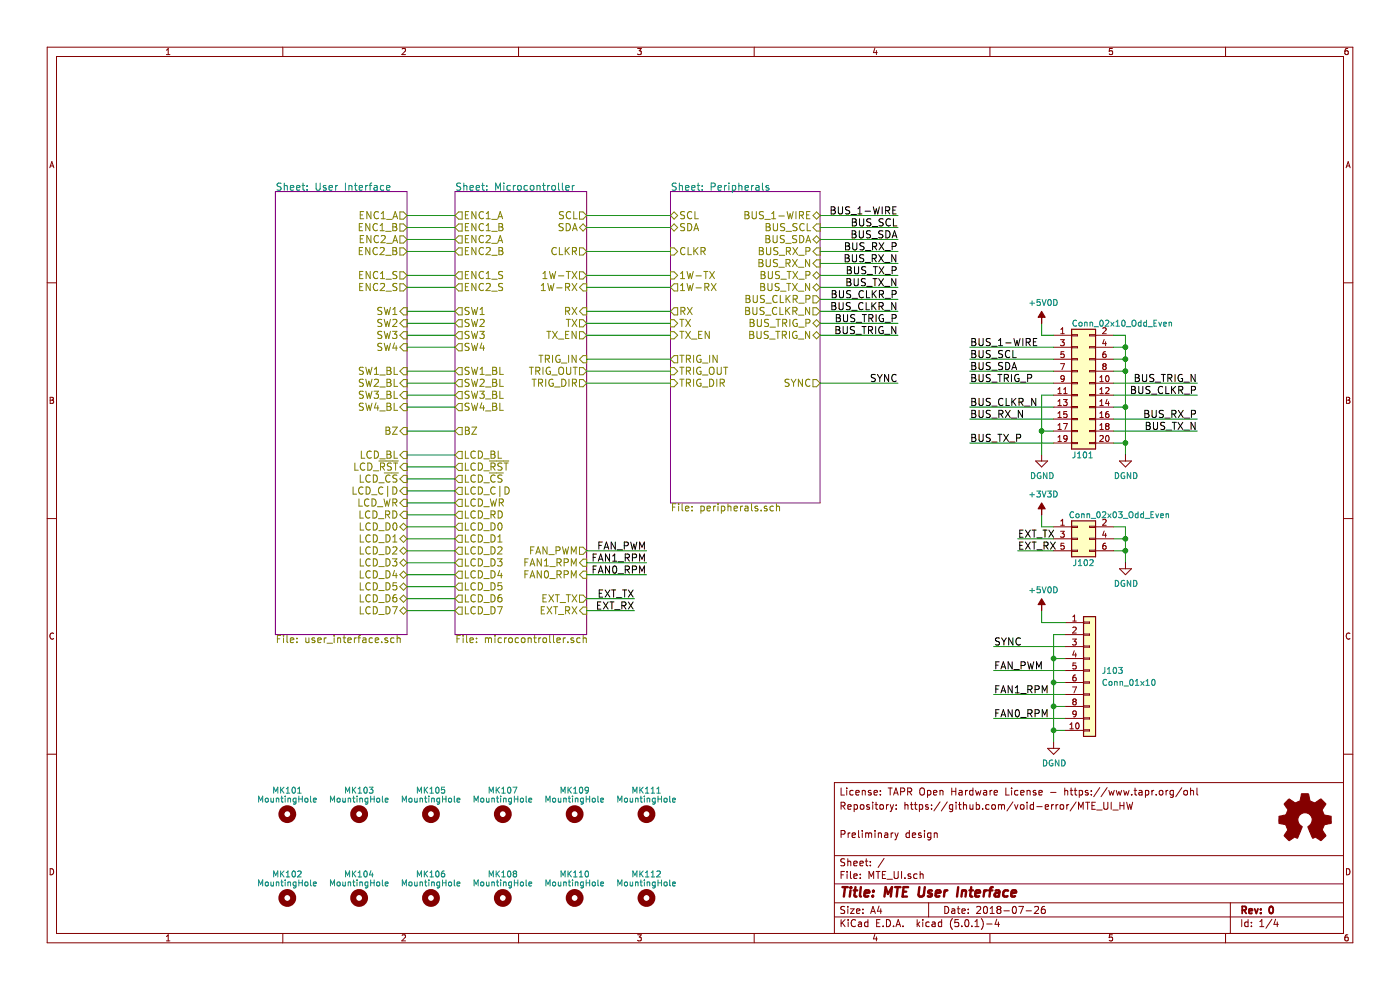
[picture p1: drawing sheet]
EESchema Schematic File Version 4
LIBS:MTE_UI-cache
EELAYER 26 0
EELAYER END
$Descr A4 11693 8268
encoding utf-8
Sheet 1 4
Title "MTE User Interface"
Date "2018-07-26"
Rev "0"
Comp ""
Comment1 "Preliminary design"
Comment2 ""
Comment3 "Repository: https://github.com/void-error/MTE_UI_HW"
Comment4 "License: TAPR Open Hardware License - https://www.tapr.org/ohl"
$EndDescr
$Sheet
S 2300 1600 1100 3700
U 5A14D271
F0 "User Interface" 60
F1 "user_interface.sch" 60
F2 "LCD_D7" B R 3400 5100 60 
F3 "LCD_D6" B R 3400 5000 60 
F4 "LCD_D5" B R 3400 4900 60 
F5 "LCD_D4" B R 3400 4800 60 
F6 "LCD_D3" B R 3400 4700 60 
F7 "LCD_D2" B R 3400 4600 60 
F8 "LCD_D1" B R 3400 4500 60 
F9 "LCD_D0" B R 3400 4400 60 
F10 "LCD_RD" I R 3400 4300 60 
F11 "LCD_WR" I R 3400 4200 60 
F12 "LCD_C|D" I R 3400 4100 60 
F13 "LCD_~CS~" I R 3400 4000 60 
F14 "BZ" I R 3400 3600 60 
F15 "LCD_~RST~" I R 3400 3900 60 
F16 "LCD_BL" I R 3400 3800 60 
F17 "SW1_BL" I R 3400 3100 60 
F18 "SW3_BL" I R 3400 3300 60 
F19 "SW2_BL" I R 3400 3200 60 
F20 "SW4_BL" I R 3400 3400 60 
F21 "SW2" I R 3400 2700 60 
F22 "SW4" I R 3400 2900 60 
F23 "SW1" I R 3400 2600 60 
F24 "SW3" I R 3400 2800 60 
F25 "ENC1_A" O R 3400 1800 60 
F26 "ENC1_B" O R 3400 1900 60 
F27 "ENC2_A" O R 3400 2000 60 
F28 "ENC2_B" O R 3400 2100 60 
F29 "ENC1_S" O R 3400 2300 60 
F30 "ENC2_S" O R 3400 2400 60 
$EndSheet
$Comp
L Mechanical:MountingHole MK101
U 1 1
P 2400 6800
F 0 "MK101" H 2400 7000 50  0000 C CNN
F 1 "MountingHole" H 2400 6925 50  0000 C CNN
F 2 "MountingHole:MountingHole_3.2mm_M3" H 2400 6800 50  0001 C CNN
F 3 "" H 2400 6800 50  0001 C CNN
	1    2400 6800
	1    0    0    -1  
$EndComp
$Comp
L Mechanical:MountingHole MK102
U 1 1
P 2400 7500
F 0 "MK102" H 2400 7700 50  0000 C CNN
F 1 "MountingHole" H 2400 7625 50  0000 C CNN
F 2 "MountingHole:MountingHole_3.2mm_M3" H 2400 7500 50  0001 C CNN
F 3 "" H 2400 7500 50  0001 C CNN
	1    2400 7500
	1    0    0    -1  
$EndComp
$Comp
L Mechanical:MountingHole MK104
U 1 1
P 3000 7500
F 0 "MK104" H 3000 7700 50  0000 C CNN
F 1 "MountingHole" H 3000 7625 50  0000 C CNN
F 2 "MountingHole:MountingHole_3.2mm_M3" H 3000 7500 50  0001 C CNN
F 3 "" H 3000 7500 50  0001 C CNN
	1    3000 7500
	1    0    0    -1  
$EndComp
$Comp
L Mechanical:MountingHole MK103
U 1 1
P 3000 6800
F 0 "MK103" H 3000 7000 50  0000 C CNN
F 1 "MountingHole" H 3000 6925 50  0000 C CNN
F 2 "MountingHole:MountingHole_3.2mm_M3" H 3000 6800 50  0001 C CNN
F 3 "" H 3000 6800 50  0001 C CNN
	1    3000 6800
	1    0    0    -1  
$EndComp
$Comp
L Mechanical:MountingHole MK105
U 1 1
P 3600 6800
F 0 "MK105" H 3600 7000 50  0000 C CNN
F 1 "MountingHole" H 3600 6925 50  0000 C CNN
F 2 "MountingHole:MountingHole_3.2mm_M3" H 3600 6800 50  0001 C CNN
F 3 "" H 3600 6800 50  0001 C CNN
	1    3600 6800
	1    0    0    -1  
$EndComp
$Comp
L Mechanical:MountingHole MK106
U 1 1
P 3600 7500
F 0 "MK106" H 3600 7700 50  0000 C CNN
F 1 "MountingHole" H 3600 7625 50  0000 C CNN
F 2 "MountingHole:MountingHole_3.2mm_M3" H 3600 7500 50  0001 C CNN
F 3 "" H 3600 7500 50  0001 C CNN
	1    3600 7500
	1    0    0    -1  
$EndComp
$Comp
L Mechanical:MountingHole MK108
U 1 1
P 4200 7500
F 0 "MK108" H 4200 7700 50  0000 C CNN
F 1 "MountingHole" H 4200 7625 50  0000 C CNN
F 2 "MountingHole:MountingHole_3.2mm_M3" H 4200 7500 50  0001 C CNN
F 3 "" H 4200 7500 50  0001 C CNN
	1    4200 7500
	1    0    0    -1  
$EndComp
$Comp
L Mechanical:MountingHole MK107
U 1 1
P 4200 6800
F 0 "MK107" H 4200 7000 50  0000 C CNN
F 1 "MountingHole" H 4200 6925 50  0000 C CNN
F 2 "MountingHole:MountingHole_3.2mm_M3" H 4200 6800 50  0001 C CNN
F 3 "" H 4200 6800 50  0001 C CNN
	1    4200 6800
	1    0    0    -1  
$EndComp
$Comp
L Graphic:Logo_Open_Hardware_Small LOGO101
U 1 1
P 10900 6850
F 0 "LOGO101" H 10900 7125 50  0001 C CNN
F 1 "Logo_Open_Hardware_Small" H 10900 6625 50  0001 C CNN
F 2 "Symbol:OSHW-Symbol_8.9x8mm_Copper" H 10900 6850 50  0001 C CNN
F 3 "" H 10900 6850 50  0001 C CNN
	1    10900 6850
	1    0    0    -1  
$EndComp
$Sheet
S 5600 1600 1250 2600
U 5A1344D3
F0 "Peripherals" 60
F1 "peripherals.sch" 60
F2 "BUS_1-WIRE" B R 6850 1800 60 
F3 "BUS_CLKR_P" O R 6850 2500 60 
F4 "BUS_CLKR_N" O R 6850 2600 60 
F5 "CLKR" I L 5600 2100 60 
F6 "RX" O L 5600 2600 60 
F7 "TX" I L 5600 2700 60 
F8 "1W-RX" O L 5600 2400 60 
F9 "1W-TX" I L 5600 2300 60 
F10 "BUS_RX_N" I R 6850 2200 60 
F11 "BUS_RX_P" I R 6850 2100 60 
F12 "BUS_TX_P" B R 6850 2300 60 
F13 "BUS_TX_N" B R 6850 2400 60 
F14 "TX_EN" I L 5600 2800 60 
F15 "BUS_SDA" B R 6850 2000 60 
F16 "BUS_SCL" I R 6850 1900 60 
F17 "SYNC" O R 6850 3200 60 
F18 "BUS_TRIG_N" B R 6850 2800 60 
F19 "BUS_TRIG_P" B R 6850 2700 60 
F20 "TRIG_OUT" I L 5600 3100 60 
F21 "TRIG_IN" O L 5600 3000 60 
F22 "TRIG_DIR" I L 5600 3200 60 
F23 "SDA" B L 5600 1900 60 
F24 "SCL" B L 5600 1800 60 
$EndSheet
Text Label 7500 1800 2    60   ~ 0
BUS_1-WIRE
Text Label 7500 1900 2    60   ~ 0
BUS_SCL
Text Label 7500 2000 2    60   ~ 0
BUS_SDA
Text Label 7500 2100 2    60   ~ 0
BUS_RX_P
Text Label 7500 2200 2    60   ~ 0
BUS_RX_N
Text Label 7500 2600 2    60   ~ 0
BUS_CLKR_N
Text Label 7500 2500 2    60   ~ 0
BUS_CLKR_P
Text Label 7500 2700 2    60   ~ 0
BUS_TRIG_P
Text Label 7500 2800 2    60   ~ 0
BUS_TRIG_N
$Comp
L Mechanical:MountingHole MK109
U 1 1
P 4800 6800
F 0 "MK109" H 4800 7000 50  0000 C CNN
F 1 "MountingHole" H 4800 6925 50  0000 C CNN
F 2 "MountingHole:MountingHole_3.2mm_M3" H 4800 6800 50  0001 C CNN
F 3 "" H 4800 6800 50  0001 C CNN
	1    4800 6800
	1    0    0    -1  
$EndComp
$Comp
L Mechanical:MountingHole MK110
U 1 1
P 4800 7500
F 0 "MK110" H 4800 7700 50  0000 C CNN
F 1 "MountingHole" H 4800 7625 50  0000 C CNN
F 2 "MountingHole:MountingHole_3.2mm_M3" H 4800 7500 50  0001 C CNN
F 3 "" H 4800 7500 50  0001 C CNN
	1    4800 7500
	1    0    0    -1  
$EndComp
$Comp
L Mechanical:MountingHole MK112
U 1 1
P 5400 7500
F 0 "MK112" H 5400 7700 50  0000 C CNN
F 1 "MountingHole" H 5400 7625 50  0000 C CNN
F 2 "MountingHole:MountingHole_3.2mm_M3" H 5400 7500 50  0001 C CNN
F 3 "" H 5400 7500 50  0001 C CNN
	1    5400 7500
	1    0    0    -1  
$EndComp
$Comp
L Mechanical:MountingHole MK111
U 1 1
P 5400 6800
F 0 "MK111" H 5400 7000 50  0000 C CNN
F 1 "MountingHole" H 5400 6925 50  0000 C CNN
F 2 "MountingHole:MountingHole_3.2mm_M3" H 5400 6800 50  0001 C CNN
F 3 "" H 5400 6800 50  0001 C CNN
	1    5400 6800
	1    0    0    -1  
$EndComp
$Sheet
S 3800 1600 1100 3700
U 5B544916
F0 "Microcontroller" 60
F1 "microcontroller.sch" 60
F2 "EXT_RX" I R 4900 5100 60 
F3 "EXT_TX" O R 4900 5000 60 
F4 "CLKR" O R 4900 2100 60 
F5 "1W-TX" O R 4900 2300 60 
F6 "1W-RX" I R 4900 2400 60 
F7 "RX" I R 4900 2600 60 
F8 "TX" O R 4900 2700 60 
F9 "FAN_PWM" O R 4900 4600 60 
F10 "TX_EN" O R 4900 2800 60 
F11 "SW1_BL" O L 3800 3100 60 
F12 "SW2_BL" O L 3800 3200 60 
F13 "SW3_BL" O L 3800 3300 60 
F14 "SW4_BL" O L 3800 3400 60 
F15 "LCD_BL" O L 3800 3800 60 
F16 "LCD_C|D" O L 3800 4100 60 
F17 "LCD_D4" O L 3800 4800 60 
F18 "LCD_D5" O L 3800 4900 60 
F19 "LCD_D6" O L 3800 5000 60 
F20 "LCD_D7" O L 3800 5100 60 
F21 "LCD_RD" O L 3800 4300 60 
F22 "LCD_WR" O L 3800 4200 60 
F23 "BZ" O L 3800 3600 60 
F24 "LCD_~CS~" O L 3800 4000 60 
F25 "LCD_D0" O L 3800 4400 60 
F26 "LCD_D1" O L 3800 4500 60 
F27 "LCD_D2" O L 3800 4600 60 
F28 "LCD_D3" O L 3800 4700 60 
F29 "ENC1_A" O L 3800 1800 60 
F30 "ENC1_B" O L 3800 1900 60 
F31 "ENC2_A" O L 3800 2000 60 
F32 "ENC2_B" O L 3800 2100 60 
F33 "ENC1_S" O L 3800 2300 60 
F34 "ENC2_S" O L 3800 2400 60 
F35 "SW1" O L 3800 2600 60 
F36 "SW2" O L 3800 2700 60 
F37 "SW3" O L 3800 2800 60 
F38 "SW4" O L 3800 2900 60 
F39 "LCD_~RST~" O L 3800 3900 60 
F40 "FAN1_RPM" I R 4900 4700 60 
F41 "FAN0_RPM" I R 4900 4800 60 
F42 "TRIG_IN" I R 4900 3000 60 
F43 "TRIG_OUT" O R 4900 3100 60 
F44 "TRIG_DIR" O R 4900 3200 60 
F45 "SCL" O R 4900 1800 60 
F46 "SDA" B R 4900 1900 60 
$EndSheet
Text Label 7500 2300 2    60   ~ 0
BUS_TX_P
Text Label 7500 2400 2    60   ~ 0
BUS_TX_N
Text Label 8500 4600 0    60   ~ 0
EXT_RX
Text Label 8500 4500 0    60   ~ 0
EXT_TX
Text Label 5300 5100 2    60   ~ 0
EXT_RX
Text Label 5300 5000 2    60   ~ 0
EXT_TX
Text Label 5400 4600 2    60   ~ 0
FAN_PWM
Text Label 5400 4800 2    60   ~ 0
FAN0_RPM
Text Label 5400 4700 2    60   ~ 0
FAN1_RPM
Text Label 8300 5600 0    60   ~ 0
FAN_PWM
Text Label 8300 6000 0    60   ~ 0
FAN0_RPM
Text Label 8300 5800 0    60   ~ 0
FAN1_RPM
Wire Wire Line
	8900 6000 8300 6000
Wire Wire Line
	8900 5800 8300 5800
Wire Wire Line
	8300 5600 8900 5600
Wire Wire Line
	4900 3200 5600 3200
Wire Wire Line
	5600 3100 4900 3100
Wire Wire Line
	4900 3000 5600 3000
Wire Wire Line
	4900 4800 5400 4800
Wire Wire Line
	4900 4700 5400 4700
Wire Wire Line
	5400 4600 4900 4600
Wire Wire Line
	4900 5100 5300 5100
Wire Wire Line
	4900 5000 5300 5000
Wire Wire Line
	5600 2800 4900 2800
Wire Wire Line
	4900 2700 5600 2700
Wire Wire Line
	5600 2600 4900 2600
Wire Wire Line
	4900 2400 5600 2400
Wire Wire Line
	5600 2300 4900 2300
Wire Wire Line
	4900 2100 5600 2100
Wire Wire Line
	3400 5100 3800 5100
Wire Wire Line
	3800 5000 3400 5000
Wire Wire Line
	3400 3600 3800 3600
Wire Wire Line
	3800 4900 3400 4900
Wire Wire Line
	3400 4800 3800 4800
Wire Wire Line
	3800 4700 3400 4700
Wire Wire Line
	3400 4600 3800 4600
Wire Wire Line
	3800 4500 3400 4500
Wire Wire Line
	3400 4400 3800 4400
Wire Wire Line
	3800 4300 3400 4300
Wire Wire Line
	3400 4200 3800 4200
Wire Wire Line
	3800 4100 3400 4100
Wire Wire Line
	3400 4000 3800 4000
Wire Wire Line
	3800 3900 3400 3900
Wire Wire Line
	3400 3800 3800 3800
Wire Wire Line
	3800 3400 3400 3400
Wire Wire Line
	3400 3300 3800 3300
Wire Wire Line
	3800 3200 3400 3200
Wire Wire Line
	3400 3100 3800 3100
Wire Wire Line
	3800 2900 3400 2900
Wire Wire Line
	3400 2800 3800 2800
Wire Wire Line
	3800 2700 3400 2700
Wire Wire Line
	3400 2600 3800 2600
Wire Wire Line
	3800 2400 3400 2400
Wire Wire Line
	3400 2300 3800 2300
Wire Wire Line
	3800 2100 3400 2100
Wire Wire Line
	3400 2000 3800 2000
Wire Wire Line
	3800 1900 3400 1900
Wire Wire Line
	3400 1800 3800 1800
Wire Wire Line
	6850 2400 7500 2400
Wire Wire Line
	6850 2300 7500 2300
Wire Wire Line
	6850 2800 7500 2800
Wire Wire Line
	6850 2700 7500 2700
Wire Wire Line
	6850 2600 7500 2600
Wire Wire Line
	6850 2500 7500 2500
Wire Wire Line
	6850 2200 7500 2200
Wire Wire Line
	6850 2100 7500 2100
Wire Wire Line
	6850 2000 7500 2000
Wire Wire Line
	6850 1900 7500 1900
Wire Wire Line
	6850 1800 7500 1800
Wire Wire Line
	8800 4600 8500 4600
Connection ~ 8800 5700
Wire Wire Line
	8800 5700 8900 5700
Connection ~ 8800 5900
Wire Wire Line
	8800 5900 8900 5900
Connection ~ 8800 6100
Wire Wire Line
	8800 6100 8900 6100
Connection ~ 8800 5500
Wire Wire Line
	8900 5300 8800 5300
Wire Wire Line
	8800 5300 8800 5500
Wire Wire Line
	8900 5500 8800 5500
Wire Wire Line
	8800 4500 8500 4500
Connection ~ 9400 4500
Wire Wire Line
	9300 4400 9400 4400
Connection ~ 9400 4600
Wire Wire Line
	9300 4500 9400 4500
Wire Wire Line
	9400 4400 9400 4500
Wire Wire Line
	9400 4600 9300 4600
Wire Wire Line
	8700 4300 8700 4400
Wire Wire Line
	8700 4400 8800 4400
Text Label 8300 5400 0    60   ~ 0
SYNC
Wire Wire Line
	8700 5200 8700 5100
Wire Wire Line
	8900 5400 8300 5400
Wire Wire Line
	8800 5700 8800 5900
Wire Wire Line
	8800 5900 8800 6100
Wire Wire Line
	8800 6100 8800 6200
Wire Wire Line
	8800 5500 8800 5700
Wire Wire Line
	9400 4500 9400 4600
Wire Wire Line
	9400 4600 9400 4700
$Comp
L Connector_Generic:Conn_02x10_Odd_Even J101
U 1 1
P 9000 3200
F 0 "J101" H 8950 2600 50  0000 L CNN
F 1 "Conn_02x10_Odd_Even" H 8950 3700 50  0000 L CNN
F 2 "Connector_IDC:IDC-Header_2x10_P2.54mm_Horizontal" H 9000 3200 50  0001 C CNN
F 3 "" H 9000 3200 50  0001 C CNN
	1    9000 3200
	1    0    0    -1  
$EndComp
Text Label 8100 2900 0    60   ~ 0
BUS_1-WIRE
Text Label 8100 3000 0    60   ~ 0
BUS_SCL
Text Label 8100 3100 0    60   ~ 0
BUS_SDA
Wire Wire Line
	8800 3100 8100 3100
Wire Wire Line
	8100 3000 8800 3000
Wire Wire Line
	8800 2900 8100 2900
Wire Wire Line
	8700 2800 8800 2800
Wire Wire Line
	8700 2700 8700 2800
Text Label 8100 3400 0    60   ~ 0
BUS_CLKR_N
Wire Wire Line
	8100 3400 8800 3400
Text Label 10000 3300 2    60   ~ 0
BUS_CLKR_P
Wire Wire Line
	9300 3300 10000 3300
Text Label 8100 3200 0    60   ~ 0
BUS_TRIG_P
Wire Wire Line
	8100 3200 8800 3200
Text Label 10000 3600 2    60   ~ 0
BUS_TX_N
Text Label 10000 3500 2    60   ~ 0
BUS_RX_P
Wire Wire Line
	10000 3500 9300 3500
Wire Wire Line
	10000 3600 9300 3600
Text Label 8100 3700 0    60   ~ 0
BUS_TX_P
Wire Wire Line
	8100 3700 8800 3700
Text Label 8100 3500 0    60   ~ 0
BUS_RX_N
Wire Wire Line
	8100 3500 8800 3500
Wire Wire Line
	9300 3700 9400 3700
Wire Wire Line
	9400 3700 9400 3800
Wire Wire Line
	8700 3800 8700 3600
Wire Wire Line
	8700 3600 8800 3600
Wire Wire Line
	9300 3400 9400 3400
Wire Wire Line
	9400 3400 9400 3700
Connection ~ 9400 3700
Wire Wire Line
	8800 3300 8700 3300
Wire Wire Line
	8700 3300 8700 3600
Connection ~ 8700 3600
Text Label 10000 3200 2    60   ~ 0
BUS_TRIG_N
Wire Wire Line
	10000 3200 9300 3200
Wire Wire Line
	9300 3100 9400 3100
Wire Wire Line
	9400 3100 9400 3400
Connection ~ 9400 3400
Wire Wire Line
	9300 3000 9400 3000
Wire Wire Line
	9400 3000 9400 3100
Connection ~ 9400 3100
Wire Wire Line
	9300 2900 9400 2900
Wire Wire Line
	9400 2900 9400 3000
Connection ~ 9400 3000
Wire Wire Line
	9300 2800 9400 2800
Wire Wire Line
	9400 2800 9400 2900
Connection ~ 9400 2900
Text Label 7500 3200 2    60   ~ 0
SYNC
Wire Wire Line
	6850 3200 7500 3200
Wire Wire Line
	4900 1800 5600 1800
Wire Wire Line
	5600 1900 4900 1900
$Comp
L MTE:+5V0D #PWR104
U 1 1
P 8700 5100
F 0 "#PWR104" H 8700 5200 50  0001 C CNN
F 1 "+5V0D" H 8715 5273 50  0000 C CNN
F 2 "" H 8700 5100 50  0001 C CNN
F 3 "" H 8700 5100 50  0001 C CNN
	1    8700 5100
	1    0    0    -1  
$EndComp
$Comp
L Connector_Generic:Conn_01x10 J103
U 1 1
P 9100 5600
F 0 "J103" H 9200 5600 50  0000 L CNN
F 1 "Conn_01x10" H 9200 5500 50  0000 L CNN
F 2 "Connector_Molex:Molex_KK-254_AE-6410-10A_1x10_P2.54mm_Vertical" H 9100 5600 50  0001 C CNN
F 3 "" H 9100 5600 50  0001 C CNN
	1    9100 5600
	1    0    0    -1  
$EndComp
$Comp
L MTE:+3V3D #PWR103
U 1 1
P 8700 4300
F 0 "#PWR103" H 8700 4400 50  0001 C CNN
F 1 "+3V3D" H 8715 4473 50  0000 C CNN
F 2 "" H 8700 4300 50  0001 C CNN
F 3 "" H 8700 4300 50  0001 C CNN
	1    8700 4300
	1    0    0    -1  
$EndComp
$Comp
L Connector_Generic:Conn_02x03_Odd_Even J102
U 1 1
P 9000 4500
F 0 "J102" H 9050 4300 50  0000 C CNN
F 1 "Conn_02x03_Odd_Even" H 9350 4700 50  0000 C CNN
F 2 "Connector_IDC:IDC-Header_2x03_P2.54mm_Horizontal" H 9000 4500 50  0001 C CNN
F 3 "" H 9000 4500 50  0001 C CNN
	1    9000 4500
	1    0    0    -1  
$EndComp
$Comp
L MTE:DGND #PWR0105
U 1 1
P 8800 6200
F 0 "#PWR0105" H 8800 5950 50  0001 C CNN
F 1 "DGND" H 8805 6027 50  0000 C CNN
F 2 "" H 8800 6200 50  0001 C CNN
F 3 "" H 8800 6200 50  0001 C CNN
	1    8800 6200
	1    0    0    -1  
$EndComp
$Comp
L MTE:DGND #PWR0102
U 1 1
P 8700 3800
F 0 "#PWR0102" H 8700 3550 50  0001 C CNN
F 1 "DGND" H 8705 3627 50  0000 C CNN
F 2 "" H 8700 3800 50  0001 C CNN
F 3 "" H 8700 3800 50  0001 C CNN
	1    8700 3800
	1    0    0    -1  
$EndComp
$Comp
L MTE:DGND #PWR0106
U 1 1
P 9400 3800
F 0 "#PWR0106" H 9400 3550 50  0001 C CNN
F 1 "DGND" H 9405 3627 50  0000 C CNN
F 2 "" H 9400 3800 50  0001 C CNN
F 3 "" H 9400 3800 50  0001 C CNN
	1    9400 3800
	1    0    0    -1  
$EndComp
$Comp
L MTE:+5V0D #PWR101
U 1 1
P 8700 2700
F 0 "#PWR101" H 8700 2800 50  0001 C CNN
F 1 "+5V0D" H 8715 2873 50  0000 C CNN
F 2 "" H 8700 2700 50  0001 C CNN
F 3 "" H 8700 2700 50  0001 C CNN
	1    8700 2700
	1    0    0    -1  
$EndComp
$Comp
L MTE:DGND #PWR0107
U 1 1
P 9400 4700
F 0 "#PWR0107" H 9400 4450 50  0001 C CNN
F 1 "DGND" H 9405 4527 50  0000 C CNN
F 2 "" H 9400 4700 50  0001 C CNN
F 3 "" H 9400 4700 50  0001 C CNN
	1    9400 4700
	1    0    0    -1  
$EndComp
Wire Wire Line
	8700 5200 8900 5200
$EndSCHEMATC
